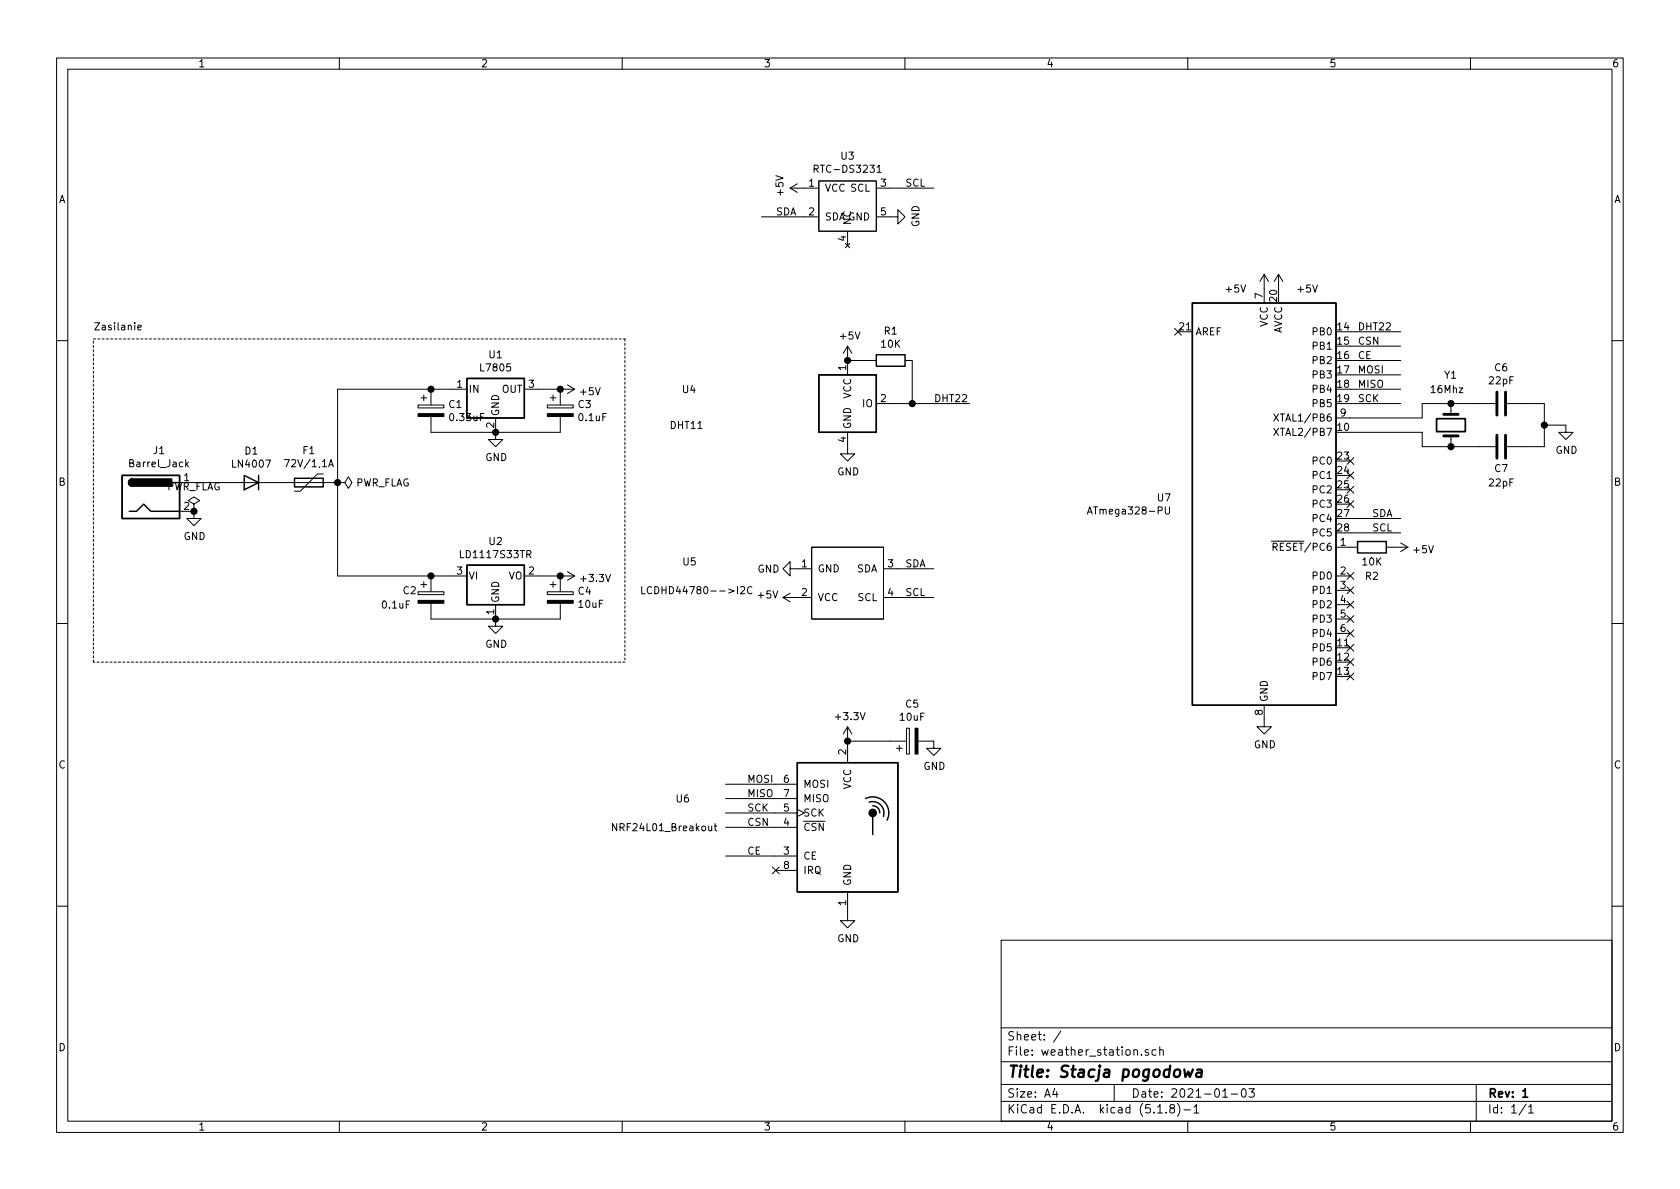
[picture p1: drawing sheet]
EESchema Schematic File Version 4
EELAYER 30 0
EELAYER END
$Descr A4 11693 8268
encoding utf-8
Sheet 1 1
Title "Stacja pogodowa"
Date "2021-01-03"
Rev "1"
Comp ""
Comment1 ""
Comment2 ""
Comment3 ""
Comment4 ""
$EndDescr
$Comp
L MCU_Microchip_ATmega:ATmega328-PU U7
U 1 1
P 8800 3500
F 0 "U7" H 8156 3546 50  0000 R CNN
F 1 "ATmega328-PU" H 8156 3455 50  0000 R CNN
F 2 "Package_DIP:DIP-28_W7.62mm_Socket" H 8800 3500 50  0001 C CIN
F 3 "http://ww1.microchip.com/downloads/en/DeviceDoc/ATmega328_P%20AVR%20MCU%20with%20picoPower%20Technology%20Data%20Sheet%2040001984A.pdf" H 8800 3500 50  0001 C CNN
	1    8800 3500
	1    0    0    -1  
$EndComp
$Comp
L Connector:Barrel_Jack J1
U 1 1
P 1050 3450
F 0 "J1" H 1107 3775 50  0000 C CNN
F 1 "Barrel_Jack" H 1107 3684 50  0000 C CNN
F 2 "Connector_BarrelJack:BarrelJack_Horizontal" H 1100 3410 50  0001 C CNN
F 3 "~" H 1100 3410 50  0001 C CNN
	1    1050 3450
	1    0    0    -1  
$EndComp
$Comp
L RF:NRF24L01_Breakout U6
U 1 1
P 5900 5750
F 0 "U6" H 4700 5950 50  0000 L CNN
F 1 "NRF24L01_Breakout" H 4250 5750 50  0000 L CNN
F 2 "weather_station:NRF24-horizontal-pin-socket" H 6050 6350 50  0001 L CIN
F 3 "http://www.nordicsemi.com/eng/content/download/2730/34105/file/nRF24L01_Product_Specification_v2_0.pdf" H 5900 5650 50  0001 C CNN
	1    5900 5750
	1    0    0    -1  
$EndComp
$Comp
L Sensor:DHT11 U4
U 1 1
P 5900 2800
F 0 "U4" H 4850 2900 50  0000 R CNN
F 1 "DHT11" H 4900 2650 50  0000 R CNN
F 2 "Sensor:Aosong_DHT11_5.5x12.0_P2.54mm" H 5900 2400 50  0001 C CNN
F 3 "http://akizukidenshi.com/download/ds/aosong/DHT11.pdf" H 6050 3050 50  0001 C CNN
	1    5900 2800
	1    0    0    -1  
$EndComp
$Comp
L Regulator_Linear:L7805 U1
U 1 1
P 3450 2700
F 0 "U1" H 3450 2942 50  0000 C CNN
F 1 "L7805" H 3450 2851 50  0000 C CNN
F 2 "Package_TO_SOT_THT:TO-220-3_Vertical" H 3475 2550 50  0001 L CIN
F 3 "http://www.st.com/content/ccc/resource/technical/document/datasheet/41/4f/b3/b0/12/d4/47/88/CD00000444.pdf/files/CD00000444.pdf/jcr:content/translations/en.CD00000444.pdf" H 3450 2650 50  0001 C CNN
	1    3450 2700
	1    0    0    -1  
$EndComp
$Comp
L Regulator_Linear:LD1117S33TR_SOT223 U2
U 1 1
P 3450 4000
F 0 "U2" H 3450 4242 50  0000 C CNN
F 1 "LD1117S33TR" H 3450 4151 50  0000 C CNN
F 2 "Package_TO_SOT_THT:TO-220-3_Vertical" H 3450 4200 50  0001 C CNN
F 3 "http://www.st.com/st-web-ui/static/active/en/resource/technical/document/datasheet/CD00000544.pdf" H 3550 3750 50  0001 C CNN
	1    3450 4000
	1    0    0    -1  
$EndComp
$Comp
L Device:CP C1
U 1 1
P 3000 2850
F 0 "C1" H 3118 2896 50  0000 L CNN
F 1 "0.33uF" H 3118 2805 50  0000 L CNN
F 2 "Capacitor_THT:CP_Radial_D5.0mm_P2.00mm" H 3038 2700 50  0001 C CNN
F 3 "~" H 3000 2850 50  0001 C CNN
	1    3000 2850
	1    0    0    -1  
$EndComp
$Comp
L Device:CP C3
U 1 1
P 3900 2850
F 0 "C3" H 4018 2896 50  0000 L CNN
F 1 "0.1uF" H 4018 2805 50  0000 L CNN
F 2 "Capacitor_THT:CP_Radial_D5.0mm_P2.00mm" H 3938 2700 50  0001 C CNN
F 3 "~" H 3900 2850 50  0001 C CNN
	1    3900 2850
	1    0    0    -1  
$EndComp
$Comp
L Device:CP C2
U 1 1
P 3000 4150
F 0 "C2" H 2800 4200 50  0000 L CNN
F 1 "0.1uF" H 2650 4100 50  0000 L CNN
F 2 "Capacitor_THT:CP_Radial_D5.0mm_P2.00mm" H 3038 4000 50  0001 C CNN
F 3 "~" H 3000 4150 50  0001 C CNN
	1    3000 4150
	1    0    0    -1  
$EndComp
$Comp
L Device:CP C4
U 1 1
P 3900 4150
F 0 "C4" H 4018 4196 50  0000 L CNN
F 1 "10uF" H 4018 4105 50  0000 L CNN
F 2 "Capacitor_THT:CP_Radial_D5.0mm_P2.00mm" H 3938 4000 50  0001 C CNN
F 3 "~" H 3900 4150 50  0001 C CNN
	1    3900 4150
	1    0    0    -1  
$EndComp
$Comp
L Device:D D1
U 1 1
P 1750 3350
F 0 "D1" H 1750 3133 50  0000 C CNN
F 1 "LN4007" H 1750 3224 50  0000 C CNN
F 2 "Diode_THT:D_DO-41_SOD81_P10.16mm_Horizontal" H 1750 3350 50  0001 C CNN
F 3 "~" H 1750 3350 50  0001 C CNN
	1    1750 3350
	-1   0    0    1   
$EndComp
$Comp
L Device:Polyfuse F1
U 1 1
P 2150 3350
F 0 "F1" V 1925 3350 50  0000 C CNN
F 1 "72V/1,1A" V 2016 3350 50  0000 C CNN
F 2 "Fuse:Fuse_BelFuse_0ZRE0016FF_L9.9mm_W3.8mm" H 2200 3150 50  0001 L CNN
F 3 "~" H 2150 3350 50  0001 C CNN
	1    2150 3350
	0    1    1    0   
$EndComp
$Comp
L power:GND #PWR0101
U 1 1
P 1350 3550
F 0 "#PWR0101" H 1350 3300 50  0001 C CNN
F 1 "GND" H 1355 3377 50  0000 C CNN
F 2 "" H 1350 3550 50  0001 C CNN
F 3 "" H 1350 3550 50  0001 C CNN
	1    1350 3550
	1    0    0    -1  
$EndComp
Wire Wire Line
	3000 2700 3150 2700
Wire Wire Line
	3750 2700 3900 2700
Wire Wire Line
	3000 3000 3450 3000
Connection ~ 3450 3000
Wire Wire Line
	3450 3000 3900 3000
$Comp
L power:GND #PWR0102
U 1 1
P 3450 3000
F 0 "#PWR0102" H 3450 2750 50  0001 C CNN
F 1 "GND" H 3455 2827 50  0000 C CNN
F 2 "" H 3450 3000 50  0001 C CNN
F 3 "" H 3450 3000 50  0001 C CNN
	1    3450 3000
	1    0    0    -1  
$EndComp
Wire Wire Line
	2350 2700 3000 2700
Connection ~ 3000 2700
Wire Wire Line
	3000 4000 3150 4000
Wire Wire Line
	3750 4000 3900 4000
Wire Wire Line
	3000 4300 3450 4300
Connection ~ 3450 4300
Wire Wire Line
	3450 4300 3900 4300
Wire Wire Line
	2350 4000 3000 4000
Connection ~ 3000 4000
$Comp
L power:GND #PWR0103
U 1 1
P 3450 4300
F 0 "#PWR0103" H 3450 4050 50  0001 C CNN
F 1 "GND" H 3455 4127 50  0000 C CNN
F 2 "" H 3450 4300 50  0001 C CNN
F 3 "" H 3450 4300 50  0001 C CNN
	1    3450 4300
	1    0    0    -1  
$EndComp
$Comp
L Device:Crystal Y1
U 1 1
P 10100 2950
F 0 "Y1" V 9750 2900 50  0000 L CNN
F 1 "16Mhz" V 9850 2800 50  0000 L CNN
F 2 "Crystal:Crystal_HC49-4H_Vertical" H 10100 2950 50  0001 C CNN
F 3 "~" H 10100 2950 50  0001 C CNN
	1    10100 2950
	0    1    1    0   
$EndComp
Wire Wire Line
	2300 3350 2350 3350
Connection ~ 2350 3350
$Comp
L power:+3.3V #PWR0104
U 1 1
P 3900 4000
F 0 "#PWR0104" H 3900 3850 50  0001 C CNN
F 1 "+3.3V" V 3915 4128 50  0000 L CNN
F 2 "" H 3900 4000 50  0001 C CNN
F 3 "" H 3900 4000 50  0001 C CNN
	1    3900 4000
	0    1    1    0   
$EndComp
Connection ~ 3900 4000
$Comp
L power:+5V #PWR0105
U 1 1
P 3900 2700
F 0 "#PWR0105" H 3900 2550 50  0001 C CNN
F 1 "+5V" V 3915 2828 50  0000 L CNN
F 2 "" H 3900 2700 50  0001 C CNN
F 3 "" H 3900 2700 50  0001 C CNN
	1    3900 2700
	0    1    1    0   
$EndComp
Connection ~ 3900 2700
$Comp
L power:+5V #PWR0106
U 1 1
P 5900 2500
F 0 "#PWR0106" H 5900 2350 50  0001 C CNN
F 1 "+5V" H 5915 2673 50  0000 C CNN
F 2 "" H 5900 2500 50  0001 C CNN
F 3 "" H 5900 2500 50  0001 C CNN
	1    5900 2500
	1    0    0    -1  
$EndComp
$Comp
L power:GND #PWR0107
U 1 1
P 5900 3100
F 0 "#PWR0107" H 5900 2850 50  0001 C CNN
F 1 "GND" H 5905 2927 50  0000 C CNN
F 2 "" H 5900 3100 50  0001 C CNN
F 3 "" H 5900 3100 50  0001 C CNN
	1    5900 3100
	1    0    0    -1  
$EndComp
$Comp
L Device:R R1
U 1 1
P 6200 2500
F 0 "R1" V 5993 2500 50  0000 C CNN
F 1 "10K" V 6084 2500 50  0000 C CNN
F 2 "Resistor_THT:R_Axial_DIN0207_L6.3mm_D2.5mm_P10.16mm_Horizontal" V 6130 2500 50  0001 C CNN
F 3 "~" H 6200 2500 50  0001 C CNN
	1    6200 2500
	0    1    1    0   
$EndComp
Wire Wire Line
	6050 2500 5900 2500
Connection ~ 5900 2500
Wire Wire Line
	6200 2800 6350 2800
Wire Wire Line
	6350 2800 6350 2500
Wire Wire Line
	6350 2800 6750 2800
Connection ~ 6350 2800
Wire Wire Line
	9400 2300 9750 2300
Text Label 9450 2300 0    50   ~ 0
DHT22
Text Label 6500 2800 0    50   ~ 0
DHT22
Wire Wire Line
	9400 2900 9900 2900
Wire Wire Line
	9900 2900 9900 2800
Wire Wire Line
	9900 2800 10100 2800
Wire Wire Line
	9400 3000 9900 3000
Wire Wire Line
	9900 3000 9900 3100
Wire Wire Line
	9900 3100 10100 3100
$Comp
L Device:C C6
U 1 1
P 10450 2800
F 0 "C6" V 10198 2800 50  0000 C CNN
F 1 "22pF" V 10289 2800 50  0000 C CNN
F 2 "Capacitor_THT:C_Disc_D3.0mm_W1.6mm_P2.50mm" H 10488 2650 50  0001 C CNN
F 3 "~" H 10450 2800 50  0001 C CNN
	1    10450 2800
	0    1    1    0   
$EndComp
$Comp
L Device:C C7
U 1 1
P 10450 3100
F 0 "C7" V 10600 3100 50  0000 C CNN
F 1 "22pF" V 10700 3100 50  0000 C CNN
F 2 "Capacitor_THT:C_Disc_D3.0mm_W1.6mm_P2.50mm" H 10488 2950 50  0001 C CNN
F 3 "~" H 10450 3100 50  0001 C CNN
	1    10450 3100
	0    1    1    0   
$EndComp
Wire Wire Line
	10100 3100 10300 3100
Connection ~ 10100 3100
Wire Wire Line
	10100 2800 10300 2800
Connection ~ 10100 2800
Wire Wire Line
	10600 2800 10750 2800
Wire Wire Line
	10750 3100 10600 3100
Wire Wire Line
	10750 2800 10750 2950
Wire Wire Line
	10750 2950 10900 2950
Connection ~ 10750 2950
Wire Wire Line
	10750 2950 10750 3100
$Comp
L power:GND #PWR0108
U 1 1
P 10900 2950
F 0 "#PWR0108" H 10900 2700 50  0001 C CNN
F 1 "GND" H 10905 2777 50  0000 C CNN
F 2 "" H 10900 2950 50  0001 C CNN
F 3 "" H 10900 2950 50  0001 C CNN
	1    10900 2950
	1    0    0    -1  
$EndComp
Wire Wire Line
	6500 1300 6200 1300
Wire Wire Line
	5600 1500 5300 1500
$Comp
L power:GND #PWR0109
U 1 1
P 6200 1500
F 0 "#PWR0109" H 6200 1250 50  0001 C CNN
F 1 "GND" H 6205 1327 50  0000 C CNN
F 2 "" H 6200 1500 50  0001 C CNN
F 3 "" H 6200 1500 50  0001 C CNN
	1    6200 1500
	0    -1   -1   0   
$EndComp
$Comp
L power:+5V #PWR0110
U 1 1
P 5600 1300
F 0 "#PWR0110" H 5600 1150 50  0001 C CNN
F 1 "+5V" H 5615 1473 50  0000 C CNN
F 2 "" H 5600 1300 50  0001 C CNN
F 3 "" H 5600 1300 50  0001 C CNN
	1    5600 1300
	0    -1   -1   0   
$EndComp
Wire Wire Line
	9400 3700 9750 3700
Wire Wire Line
	9400 3600 9750 3600
Text Label 9550 3600 0    50   ~ 0
SDA
Text Label 9550 3700 0    50   ~ 0
SCL
Text Label 6300 1300 0    50   ~ 0
SCL
Text Label 5400 1500 0    50   ~ 0
SDA
$Comp
L power:+5V #PWR0111
U 1 1
P 8800 2000
F 0 "#PWR0111" H 8800 1850 50  0001 C CNN
F 1 "+5V" H 8600 2000 50  0000 C CNN
F 2 "" H 8800 2000 50  0001 C CNN
F 3 "" H 8800 2000 50  0001 C CNN
	1    8800 2000
	1    0    0    -1  
$EndComp
$Comp
L power:+5V #PWR0112
U 1 1
P 8900 2000
F 0 "#PWR0112" H 8900 1850 50  0001 C CNN
F 1 "+5V" H 9100 2000 50  0000 C CNN
F 2 "" H 8900 2000 50  0001 C CNN
F 3 "" H 8900 2000 50  0001 C CNN
	1    8900 2000
	1    0    0    -1  
$EndComp
$Comp
L power:GND #PWR0113
U 1 1
P 8800 5000
F 0 "#PWR0113" H 8800 4750 50  0001 C CNN
F 1 "GND" H 8805 4827 50  0000 C CNN
F 2 "" H 8800 5000 50  0001 C CNN
F 3 "" H 8800 5000 50  0001 C CNN
	1    8800 5000
	1    0    0    -1  
$EndComp
$Comp
L weather_mike:LCDHD44780-->I2C U5
U 1 1
P 5900 4050
F 0 "U5" H 4800 4200 50  0000 C CNN
F 1 "LCDHD44780-->I2C" H 4850 4000 50  0000 C CNN
F 2 "Connector_PinHeader_2.54mm:PinHeader_1x04_P2.54mm_Vertical" H 5900 4050 50  0001 C CNN
F 3 "" H 5900 4050 50  0001 C CNN
	1    5900 4050
	1    0    0    -1  
$EndComp
$Comp
L power:GND #PWR0114
U 1 1
P 5550 3950
F 0 "#PWR0114" H 5550 3700 50  0001 C CNN
F 1 "GND" V 5550 3750 50  0000 C CNN
F 2 "" H 5550 3950 50  0001 C CNN
F 3 "" H 5550 3950 50  0001 C CNN
	1    5550 3950
	0    1    1    0   
$EndComp
$Comp
L power:+5V #PWR0115
U 1 1
P 5550 4150
F 0 "#PWR0115" H 5550 4000 50  0001 C CNN
F 1 "+5V" V 5565 4278 50  0000 L CNN
F 2 "" H 5550 4150 50  0001 C CNN
F 3 "" H 5550 4150 50  0001 C CNN
	1    5550 4150
	0    -1   -1   0   
$EndComp
Wire Wire Line
	6250 3950 6500 3950
Wire Wire Line
	6250 4150 6500 4150
Text Label 6300 3950 0    50   ~ 0
SDA
Text Label 6300 4150 0    50   ~ 0
SCL
$Comp
L power:+3.3V #PWR0116
U 1 1
P 5900 5150
F 0 "#PWR0116" H 5900 5000 50  0001 C CNN
F 1 "+3.3V" H 5915 5323 50  0000 C CNN
F 2 "" H 5900 5150 50  0001 C CNN
F 3 "" H 5900 5150 50  0001 C CNN
	1    5900 5150
	1    0    0    -1  
$EndComp
$Comp
L power:GND #PWR0117
U 1 1
P 5900 6350
F 0 "#PWR0117" H 5900 6100 50  0001 C CNN
F 1 "GND" H 5905 6177 50  0000 C CNN
F 2 "" H 5900 6350 50  0001 C CNN
F 3 "" H 5900 6350 50  0001 C CNN
	1    5900 6350
	1    0    0    -1  
$EndComp
Wire Wire Line
	9400 2600 9750 2600
Text Label 9450 2600 0    50   ~ 0
MOSI
Wire Wire Line
	9400 2700 9750 2700
Text Label 9450 2700 0    50   ~ 0
MISO
Wire Wire Line
	9400 2800 9750 2800
Text Label 9450 2800 0    50   ~ 0
SCK
Wire Wire Line
	9400 2500 9750 2500
Text Label 9450 2500 0    50   ~ 0
CE
Wire Wire Line
	9400 2400 9750 2400
Text Label 9450 2400 0    50   ~ 0
CSN
Wire Wire Line
	5400 5450 5050 5450
Wire Wire Line
	5400 5550 5050 5550
Wire Wire Line
	5400 5650 5050 5650
Wire Wire Line
	5400 5750 5050 5750
Wire Wire Line
	5400 5950 5050 5950
Text Label 5200 5450 0    50   ~ 0
MOSI
Text Label 5200 5550 0    50   ~ 0
MISO
Text Label 5200 5650 0    50   ~ 0
SCK
Text Label 5200 5750 0    50   ~ 0
CSN
Text Label 5200 5950 0    50   ~ 0
CE
$Comp
L Device:CP C5
U 1 1
P 6350 5150
F 0 "C5" V 6605 5150 50  0000 C CNN
F 1 "10uF" V 6514 5150 50  0000 C CNN
F 2 "Capacitor_THT:CP_Radial_D5.0mm_P2.00mm" H 6388 5000 50  0001 C CNN
F 3 "~" H 6350 5150 50  0001 C CNN
	1    6350 5150
	0    -1   -1   0   
$EndComp
Wire Wire Line
	6200 5150 5900 5150
Connection ~ 5900 5150
$Comp
L power:GND #PWR0118
U 1 1
P 6500 5150
F 0 "#PWR0118" H 6500 4900 50  0001 C CNN
F 1 "GND" H 6505 4977 50  0000 C CNN
F 2 "" H 6500 5150 50  0001 C CNN
F 3 "" H 6500 5150 50  0001 C CNN
	1    6500 5150
	1    0    0    -1  
$EndComp
NoConn ~ 5400 6050
Wire Notes Line
	650  2350 4350 2350
Wire Notes Line
	4350 2350 4350 4600
Wire Notes Line
	4350 4600 650  4600
Wire Notes Line
	650  4600 650  2350
Text Notes 650  2300 0    50   ~ 0
Zasilanie
$Comp
L Device:R R2
U 1 1
P 9550 3800
F 0 "R2" V 9750 3800 50  0000 C CNN
F 1 "10K" V 9650 3800 50  0000 C CNN
F 2 "Resistor_THT:R_Axial_DIN0207_L6.3mm_D2.5mm_P10.16mm_Horizontal" V 9480 3800 50  0001 C CNN
F 3 "~" H 9550 3800 50  0001 C CNN
	1    9550 3800
	0    1    1    0   
$EndComp
$Comp
L power:+5V #PWR0119
U 1 1
P 9700 3800
F 0 "#PWR0119" H 9700 3650 50  0001 C CNN
F 1 "+5V" V 9715 3928 50  0000 L CNN
F 2 "" H 9700 3800 50  0001 C CNN
F 3 "" H 9700 3800 50  0001 C CNN
	1    9700 3800
	0    1    1    0   
$EndComp
NoConn ~ 9400 3200
NoConn ~ 9400 3300
NoConn ~ 9400 3400
NoConn ~ 9400 3500
NoConn ~ 9400 4000
NoConn ~ 9400 4100
NoConn ~ 9400 4200
NoConn ~ 9400 4300
NoConn ~ 9400 4400
NoConn ~ 9400 4500
NoConn ~ 9400 4600
NoConn ~ 9400 4700
NoConn ~ 8200 2300
$Comp
L power:PWR_FLAG #FLG0101
U 1 1
P 2350 3350
F 0 "#FLG0101" H 2350 3425 50  0001 C CNN
F 1 "PWR_FLAG" V 2350 3478 50  0000 L CNN
F 2 "" H 2350 3350 50  0001 C CNN
F 3 "~" H 2350 3350 50  0001 C CNN
	1    2350 3350
	0    1    1    0   
$EndComp
$Comp
L power:PWR_FLAG #FLG0102
U 1 1
P 1350 3550
F 0 "#FLG0102" H 1350 3625 50  0001 C CNN
F 1 "PWR_FLAG" H 1350 3723 50  0000 C CNN
F 2 "" H 1350 3550 50  0001 C CNN
F 3 "~" H 1350 3550 50  0001 C CNN
	1    1350 3550
	1    0    0    -1  
$EndComp
Connection ~ 1350 3550
Wire Wire Line
	1900 3350 2000 3350
Wire Wire Line
	2350 2700 2350 3350
Wire Wire Line
	2350 3350 2350 4000
Wire Wire Line
	1350 3350 1600 3350
$Comp
L weather_mike:RTC-DS3231 U3
U 1 1
P 5900 1400
F 0 "U3" H 5900 1725 50  0000 C CNN
F 1 "RTC-DS3231" H 5900 1634 50  0000 C CNN
F 2 "Connector_PinHeader_2.54mm:PinHeader_1x05_P2.54mm_Vertical" H 5850 1400 50  0001 C CNN
F 3 "" H 5850 1400 50  0001 C CNN
	1    5900 1400
	1    0    0    -1  
$EndComp
$EndSCHEMATC
